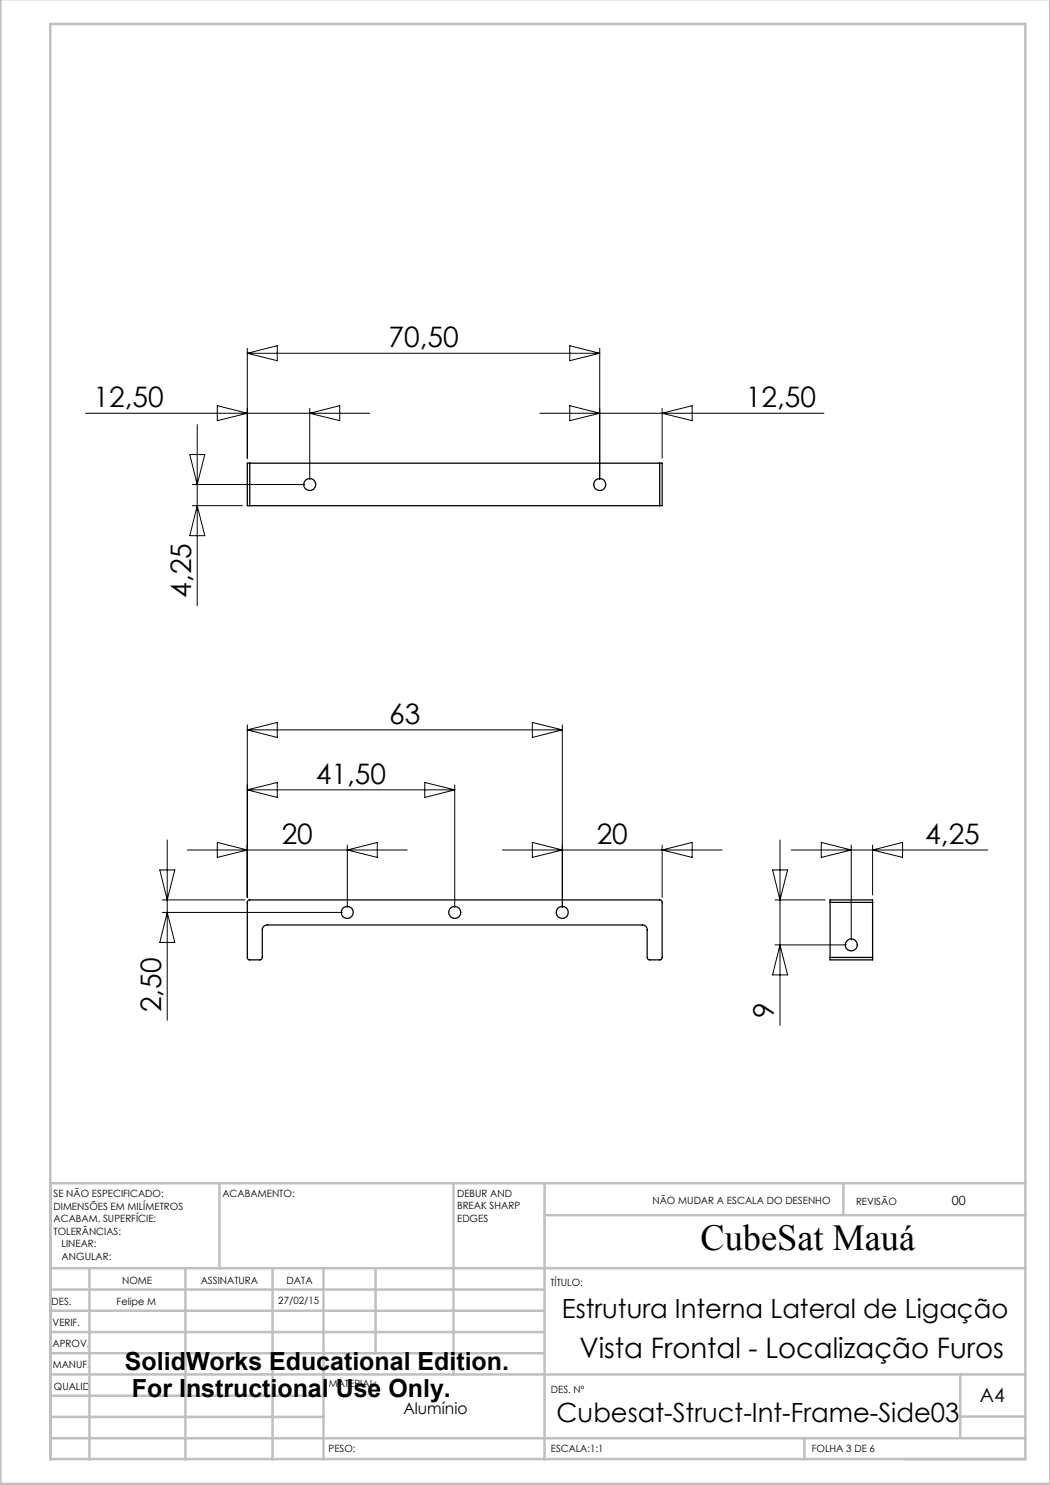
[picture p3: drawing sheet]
<svg xmlns="http://www.w3.org/2000/svg" width="210mm" height="297mm" viewBox="0 0 210 297" stroke-linecap="round" stroke-linejoin="round" font-family="sans-serif">
<g fill="none" stroke="#c0c0c0" stroke-width=".5">
<path d="M.1 -.1v296.9h209.9v-296.9M10.1 4.8h195v287h-195zM43.9 236.6v17M90.7 236.6v38.3M108.9 236.6v55.3M168.7 236.6v6.3M205.1 236.6h-195v55.3M10.1 253.6h195M10.1 257.9h98.8M17.9 253.6v38.3M37.1 253.6v38.3M54.5 253.6v38.3"/>
<path d="M64.7 253.6v38.3M75.1 253.6v17M108.9 243h96.2M10.1 270.6h98.8M10.1 266.4h98.8M10.1 262.1h98.8M10.1 279.1h54.6M10.1 274.9h195M192.1 274.8v12.7M10.1 287.7h195M10.1 283.4h54.6M160.9 287.5v4.3"/>
<path d="M192.1 283.3h13"/>
</g>
<g fill="none" stroke="#000" stroke-width=".2">
<path d="M49.5 69.7v21.9M49.5 70.7l6-1.6v3zM49.5 70.7h70.4M113.9 69.1l6 1.6-6 1.4zM119.9 69.7v26.2M17.1 82.7h56.8M38 90.9h3l-1.6 6zM38.5 96.9h22.5M39.4 84.9v36.2M43.5 81.1l6 1.6-6 1.4zM61.9 81.7v14.2M61.9 82.7l6-1.6v3z"/>
<path d="M107.9 82.7h56.9M113.9 81.1l6 1.6-6 1.4zM132.4 81.7v9.9M132.4 82.7l6-1.6v3zM38.5 101.1h10M39.4 101.1l1.6 6h-3zM49.5 145v34.5M49.5 158h41.4M49.5 158l6-1.5v3zM49.5 146l6-1.5v3zM49.5 146h63M84.9 156.5l6 1.5-6 1.5z"/>
<path d="M90.9 157v24.5M106.5 144.5l6 1.5-6 1.5zM112.5 145v36.5M32 174h3l-1.6 6zM32.5 180h16.5M33.4 168v36M37.5 170h43.9M43.5 168.5l6 1.5-6 1.5zM69.5 169v12.5M69.5 170l6-1.5v3zM100.5 170h43.9M106.5 168.5l6 1.5-6 1.5z"/>
<path d="M132.4 169v10.5M132.4 170l6-1.5v3zM154.5 174h3l-1.5 6zM155 180h10M156 168v37.1M158.3 170h39.2M164.3 168.5l6 1.5-6 1.5zM170.3 169v19M174.5 169v10M174.5 170l6-1.5v3zM32.5 182.5h36M33.4 182.5l1.6 6h-3z"/>
<path d="M155 189h14.3M156 189l1.5 6h-3z"/>
</g>
<g fill="none" stroke="#000" stroke-width=".25">
<path d="M50 92.6h-.5v8.5h.5M50 92.6v8.5M50 92.6h81.9M131.9 92.6h.5v8.5h-.5M131.9 92.6v8.5M50 101.1h81.9M49.7 180.1l82.3-.1 .4 .4v11.2l-.2 .3-2.3 .1-.4-.3-.1-5.7a.96 .96 0 0 0-1-1h-75a.96 .96 0 0 0-.9 1l-.1 5.7-.4 .3-2.3-.1-.2-.3v-11.2zM166 180.5v-.5h8.5v.5M166 191.5v.5h8.5v-.5M166 180.5h8.5M166 191.5h8.5M166 180.5v11"/>
<path d="M174.5 180.5v11"/>
<circle cx="62" cy="96.9" r="1.2"/>
<circle cx="120" cy="96.9" r="1.21"/>
<circle cx="69.5" cy="182.5" r="1.2"/>
<circle cx="90.9" cy="182.5" r="1.2"/>
<circle cx="112.5" cy="182.5" r="1.2"/>
<circle cx="170.3" cy="189" r="1.2"/>
</g>
<text font-size="7.3" x="140.1" y="249.9">CubeSat Mauá</text>
<g font-size="5.6">
<text x="77.7" y="69.4">70,50</text>
<text x="18.7" y="81.4">12,50</text>
<text x="149.2" y="81.4">12,50</text>
<text x="38.2" y="119.6" transform="rotate(-90 38.2 119.6)">4,25</text>
<text x="77.8" y="144.7">63</text>
<text x="63.2" y="156.7">41,50</text>
<text x="56.3" y="168.7">20</text>
<text x="119.3" y="168.7">20</text>
<text x="185.1" y="168.7">4,25</text>
<text x="32.2" y="202.5" transform="rotate(-90 32.2 202.5)">2,50</text>
<text x="154.8" y="203.5" transform="rotate(-90 154.8 203.5)">9</text>
<text x="115.9" y="271.5">Vista Frontal - Localização Furos</text>
</g>
<g font-size="5.3">
<text x="112.4" y="263.6">Estrutura Interna Lateral de Ligação</text>
<text x="111.3" y="284.3">Cubesat-Struct-Int-Frame-Side03</text>
</g>
<g font-size="5">
<text x="25" y="273.9">SolidWorks Educational Edition.</text>
<text x="26.4" y="279.4">For Instructional Use Only.</text>
</g>
<text font-size="3.9" x="196" y="280.4">A4</text>
<text font-size="3.2" x="80.7" y="282.8">Alumínio</text>
<text font-size="2.5" x="190.4" y="240.9">00</text>
<g font-size="2">
<text x="10.7" y="239.5">SE NÃO ESPECIFICADO:</text>
<text x="44.5" y="239.5">ACABAMENTO:</text>
<text x="91.4" y="239.4">DEBUR AND</text>
<text x="10.7" y="242">DIMENSÕES EM MILÍMETROS</text>
<text x="10.7" y="244.5">ACABAM. SUPERFÍCIE:</text>
<text x="91.4" y="241.9">BREAK SHARP</text>
<text x="91.4" y="244.4">EDGES</text>
<text x="130.5" y="240.8">NÃO MUDAR A ESCALA DO DESENHO</text>
<text x="171.2" y="241">REVISÃO</text>
<text x="10.7" y="247">TOLERÂNCIAS:</text>
<text x="12.3" y="249.5">LINEAR:</text>
<text x="12.3" y="252">ANGULAR:</text>
<text x="24.4" y="256.9">NOME</text>
<text x="40.1" y="256.8">ASSINATURA</text>
<text x="57.3" y="256.8">DATA</text>
<text x="110.1" y="257.1">TÍTULO:</text>
<text x="10.3" y="260.9">DES.</text>
<text x="23.3" y="261">Felipe M</text>
<text x="55.7" y="260.8">27/02/15</text>
<text x="10.5" y="269.3">APROV.</text>
<text x="10.5" y="265.2">VERIF.</text>
<text x="10.6" y="273.6">MANUF.</text>
<text x="10.8" y="278">QUALID</text>
<text x="65.8" y="277.4">MATERIAL:</text>
<text x="110.2" y="278.5">DES. Nº</text>
<text x="65.7" y="290.4">PESO:</text>
<text x="110.2" y="290.5">ESCALA:1:1</text>
<text x="162.4" y="290.4">FOLHA 3 DE 6</text>
</g>
</svg>
